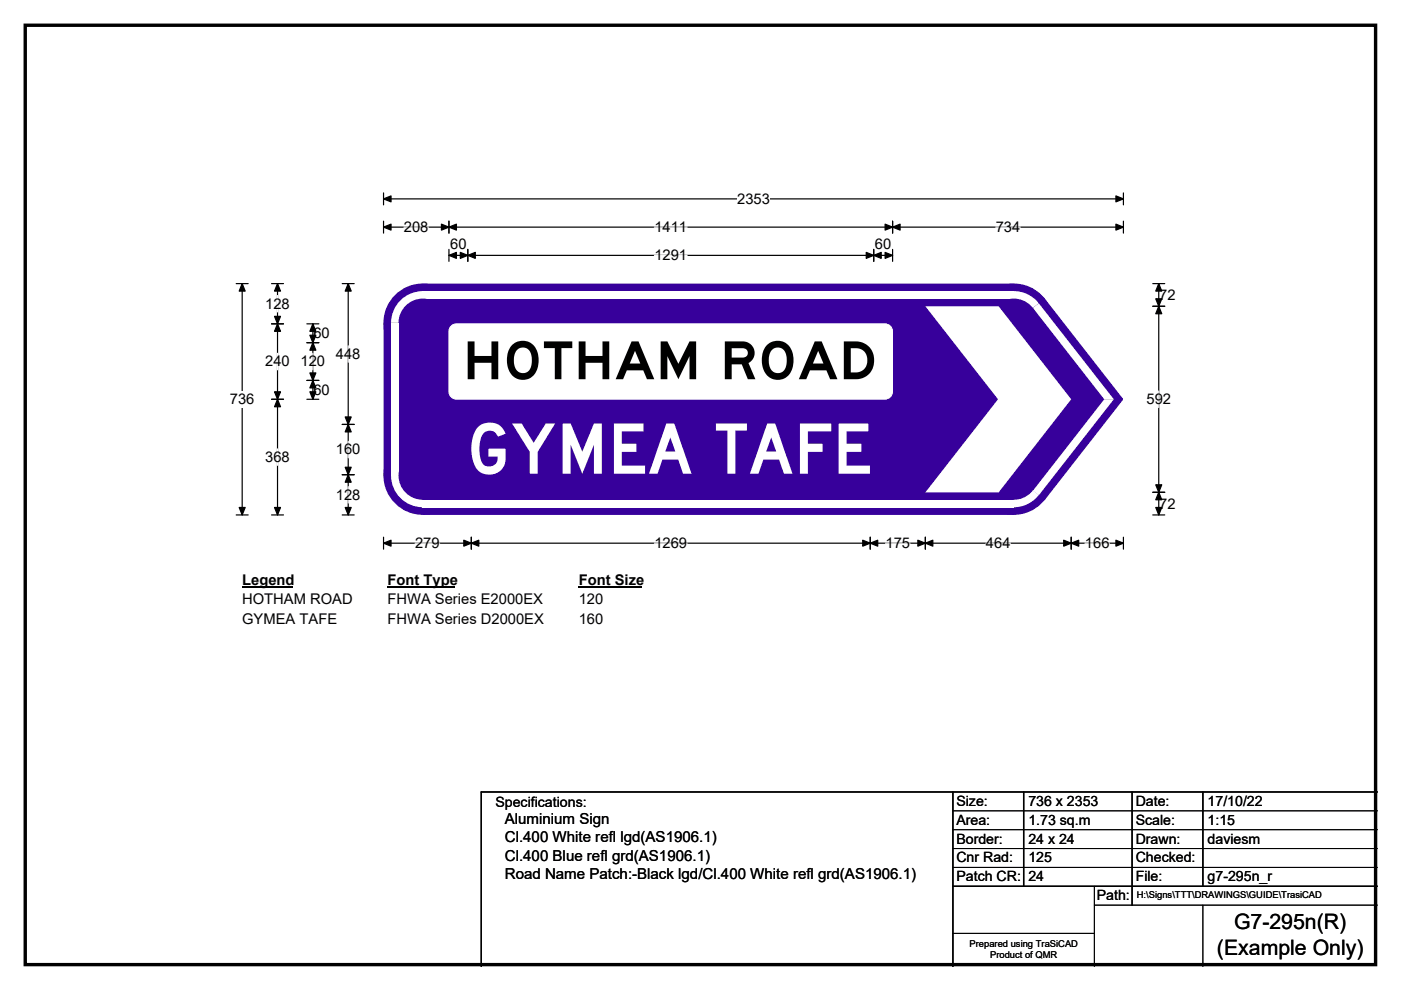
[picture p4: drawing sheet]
<svg xmlns="http://www.w3.org/2000/svg" width="297mm" height="210mm" viewBox="0 0 297 210" stroke-linecap="round" stroke-linejoin="round" font-family="sans-serif">
<path d="M5.4 5.4h286.3v199.2h-286.3z" fill="none" stroke="#000" stroke-width=".72"/>
<path d="M81.3 42.2h156.9M81.3 40.9v2.6M238.2 40.9v2.6" fill="none" stroke="#000" stroke-width=".25"/>
<path d="M81.3 42.2l1.6-.6v1.2zM236.6 41.6l1.6 .6-1.6 .6z" fill="#000" stroke="#000" stroke-width=".25"/>
<path d="M156.3 40.4h6.9v3.5h-6.9z" fill="#fff"/>
<g fill="none" stroke="#000" stroke-width=".25">
<path d="M81.3 48.2h156.9M81.3 46.9v2.5M95.2 46.9v2.5M95.2 52.9v2.5M95.2 54.2h94M99.2 52.9v2.5M185.2 52.9v2.5M189.2 52.9v2.5M189.2 46.9v2.5M238.2 46.9v2.5M50.1 60.2h2.5M51.3 60.2v49"/>
<path d="M50.1 109.2h2.5M81.3 113.9v2.6M81.3 115.2h156.9M99.9 113.9v2.6M184.5 113.9v2.6M196.2 113.9v2.6M227.1 113.9v2.6M238.2 113.9v2.6"/>
</g>
<g fill="#000" stroke="#000" stroke-width=".25">
<path d="M81.3 48.2l1.6-.7v1.3zM95.2 48.2l1.6-.7v1.3zM93.6 47.5l1.6 .7-1.6 .6zM95.2 54.2l1.6-.7v1.3zM99.2 54.2l1.6-.7v1.3zM97.6 53.5l1.6 .7-1.6 .6zM183.7 53.5l1.5 .7-1.5 .6zM185.2 54.2l1.6-.7v1.3zM187.7 47.5l1.5 .7-1.5 .6zM189.2 48.2l1.6-.7v1.3zM187.7 53.5l1.5 .7-1.5 .6zM236.6 47.5l1.6 .7-1.6 .6z"/>
<path d="M51.3 60.2l.7 1.5h-1.3zM50.7 107.6h1.3l-.7 1.6zM81.3 115.2l1.6-.6v1.2zM99.9 115.2l1.6-.6v1.2zM98.3 114.6l1.6 .6-1.6 .6zM182.9 114.6l1.6 .6-1.6 .6zM184.5 115.2l1.6-.6v1.2zM194.6 114.6l1.6 .6-1.6 .6zM196.2 115.2l1.6-.6v1.2zM225.5 114.6l1.6 .6-1.6 .6zM227.1 115.2l1.6-.6v1.2zM236.6 114.6l1.6 .6-1.6 .6z"/>
</g>
<path d="M85.6 48.2h5.2M138.7 48.2h7M138.7 54.2h7M211.1 48.2h5.2M88 115.2h5.2M138.7 115.2h7M187.7 115.2h5.3M209 115.2h5.2M230 115.2h5.2" fill="none" stroke="#fff" stroke-width=".25"/>
<path d="M48.7 83h5.3v3.4h-5.3z" fill="#fff"/>
<g fill="none" stroke="#000" stroke-width=".25">
<path d="M57.6 68.7h2.5M57.6 60.2h2.5M58.8 60.2v49M65.1 68.7h2.5M65.1 72.7h2.5M66.3 68.7v16M72.6 60.2h2.5M73.8 60.2v49M244.4 60.2h2.5M244.4 65h2.5M245.7 60.2v49M57.6 84.7h2.5"/>
<path d="M65.1 84.7h2.5M65.1 80.7h2.5M72.6 90h2.5M57.6 109.2h2.5M72.6 109.2h2.5M72.6 100.7h2.5M244.4 109.2h2.5M244.4 104.4h2.5"/>
</g>
<g fill="#000" stroke="#000" stroke-width=".25">
<path d="M58.8 68.7l.7 1.6h-1.3zM58.8 60.2l.7 1.5h-1.3zM58.2 67.1h1.3l-.7 1.6zM66.3 72.7l.7 1.6h-1.3zM66.3 68.7l.7 1.6h-1.3zM65.7 71.1h1.3l-.7 1.6zM73.8 60.2l.7 1.5h-1.3zM245.7 65l.6 1.5h-1.3zM245.7 60.2l.6 1.5h-1.3zM245 63.4h1.3l-.6 1.6zM58.2 83.1h1.3l-.7 1.6zM58.8 84.7l.7 1.6h-1.3z"/>
<path d="M65.7 79.1h1.3l-.7 1.6zM66.3 80.7l.7 1.6h-1.3zM65.7 83.1h1.3l-.7 1.6zM73.8 90l.7 1.6h-1.3zM73.2 88.4h1.3l-.7 1.6zM58.2 107.6h1.3l-.7 1.6zM73.2 99.1h1.3l-.7 1.6zM73.8 100.7l.7 1.6h-1.3zM73.2 107.6h1.3l-.7 1.6zM245 102.8h1.3l-.6 1.6zM245.7 104.4l.6 1.6h-1.3zM245 107.6h1.3l-.6 1.6z"/>
</g>
<path d="M58.8 62.7v3.5M58.8 74.9v3.5M66.3 74.9v3.5M73.8 73.3v3.5M58.8 95.2v3.5M73.8 93.6v3.5M245.7 82.9v3.5M73.8 103.2v3.5" fill="none" stroke="#fff" stroke-width=".25"/>
<path d="M51.3 121.2h10.8v3.5h-10.8z" fill="#fff"/>
<path d="M51.3 124.5h10.8" fill="none" stroke="#000" stroke-width=".32"/>
<path d="M82.1 121.2h14.5v3.5h-14.5z" fill="#fff"/>
<path d="M82.1 124.5h14.5" fill="none" stroke="#000" stroke-width=".32"/>
<path d="M122.7 121.2h13.5v3.5h-13.5z" fill="#fff"/>
<path d="M122.7 124.5h13.5" fill="none" stroke="#000" stroke-width=".32"/>
<g fill="#fff">
<path d="M51.3 125.4h23.4v3.5h-23.4z"/>
<path d="M82.1 125.4h32.9v3.5h-32.9z"/>
<path d="M122.7 125.4h5.2v3.5h-5.2z"/>
<path d="M51.3 129.6h20v3.5h-20z"/>
<path d="M82.1 129.6h33.1v3.5h-33.1z"/>
<path d="M122.7 129.6h5.2v3.5h-5.2z"/>
</g>
<g fill="#37009b">
<path d="M81.3 68.5l8.4-8.3h125.3l6.5 3.2 16.5 21.1v.4l-16.5 21.1-6.5 3.2h-125.3l-8.4-8.3z" fill-rule="evenodd"/>
<circle cx="89.6" cy="68.5" r="8.3"/>
<circle cx="89.6" cy="100.9" r="8.3"/>
<circle cx="215" cy="100.9" r="8.3"/>
<circle cx="237.7" cy="84.7" r=".34"/>
<circle cx="215" cy="68.5" r="8.3"/>
</g>
<g fill="#fff">
<path d="M89.7 61.8h125.3v1.6h-125.3z" fill-rule="evenodd"/>
<path d="M85.2 63.4a6.7 6.7 0 0 1 4.4-1.7v6.8h-6.7a6.7 6.7 0 0 1 2.3-5.1z" fill-rule="evenodd"/>
</g>
<circle cx="89.6" cy="68.5" r="5.1" fill="#37009b"/>
<g fill="#fff">
<path d="M82.9 68.5h1.6v32.4h-1.6z" fill-rule="evenodd"/>
<path d="M82.9 100.8l6.7 .1v6.7a6.7 6.7 0 0 1-6.7-6.8z" fill-rule="evenodd"/>
</g>
<circle cx="89.6" cy="100.9" r="5.1" fill="#37009b"/>
<g fill="#fff">
<path d="M89.7 106h125.3v1.6h-125.3z" fill-rule="evenodd"/>
<path d="M214.9 100.9l5.3 4.1a6.7 6.7 0 0 1-5.3 2.6z" fill-rule="evenodd"/>
</g>
<circle cx="214.9" cy="100.9" r="5.1" fill="#37009b"/>
<g fill="#fff">
<path d="M234.1 84.7h2.1l-15.9 20.3-1.3-.9z"/>
<path d="M219 65.3l1.3-1 15.9 20.4h-2.1z"/>
<path d="M214.9 61.7a6.7 6.7 0 0 1 5.3 2.6l-5.3 4.2z" fill-rule="evenodd"/>
</g>
<circle cx="214.9" cy="68.5" r="5.1" fill="#37009b"/>
<path d="M196.2 65h15.5l15.4 19.7-15.4 19.7h-15.5l15.4-19.7z" fill-rule="evenodd" fill="#fff"/>
<path d="M95.8 69l1-.3h90.8a1.59 1.59 0 0 1 1.6 1.6v12.8a1.61 1.61 0 0 1-1.6 1.6h-90.8a1.59 1.59 0 0 1-1.6-1.6v-12.8l.1-.5z" fill-rule="evenodd" fill="#fff" stroke="#fff" stroke-width=".21"/>
<path d="M202 168v37M217 168v20M240 168v24M255 168v20M292 168h-190v37M202 188h90" fill="none" stroke="#000" stroke-width=".3"/>
<path d="M202 172h90M202 176h90M202 180h90M202 184h90M202 198h30M232 192h60M232 188v17M255 192v13" fill="none" stroke="#000" stroke-width=".21"/>
<text font-size="14.8" fill="#fff" x="98.9" y="100.5">GYMEA TAFE</text>
<text font-size="11.1" x="98.1" y="80.4">HOTHAM ROAD</text>
<g font-size="4.5">
<text x="261.6" y="197.1">G7-295n(R)</text>
<text x="258" y="202.5">(Example Only)</text>
</g>
<g font-size="3.2">
<text x="107" y="178.7">Cl.400 White refl lgd(AS1906.1)</text>
<text x="107" y="174.9">Aluminium Sign</text>
<text x="107" y="182.5">Cl.400 Blue refl grd(AS1906.1)</text>
<text x="107" y="186.4">Road Name Patch:-Black lgd/Cl.400 White refl grd(AS1906.1)</text>
</g>
<g font-size="3.1">
<text x="156.3" y="43.2">2353</text>
<text x="85.6" y="49.2">208</text>
<text x="95.5" y="52.8">60</text>
<text x="138.7" y="49.2">1411</text>
<text x="185.5" y="52.8">60</text>
<text x="211.1" y="49.2">734</text>
<text x="138.7" y="55.2">1291</text>
<text x="56.2" y="65.5">128</text>
<text x="245.8" y="63.6">72</text>
<text x="66.4" y="71.7">60</text>
<text x="56.2" y="77.7">240</text>
<text x="63.7" y="77.7">120</text>
<text x="71.2" y="76.1">448</text>
<text x="66.4" y="83.7">60</text>
<text x="48.7" y="85.7">736</text>
<text x="243.1" y="85.7">592</text>
<text x="56.2" y="98">368</text>
<text x="71.2" y="96.4">160</text>
<text x="71.2" y="106">128</text>
<text x="245.8" y="107.9">72</text>
<text x="88" y="116.3">279</text>
<text x="138.7" y="116.3">1269</text>
<text x="187.7" y="116.3">175</text>
<text x="209" y="116.3">464</text>
<text x="230" y="116.3">166</text>
<text x="51.3" y="124">Legend</text>
<text x="82.1" y="124">Font Type</text>
<text x="122.7" y="124">Font Size</text>
<text x="51.3" y="128.2">HOTHAM ROAD</text>
<text x="82.1" y="128.2">FHWA Series E2000EX</text>
<text x="122.7" y="128.2">120</text>
<text x="51.3" y="132.4">GYMEA TAFE</text>
<text x="82.1" y="132.4">FHWA Series D2000EX</text>
<text x="122.7" y="132.4">160</text>
</g>
<g font-size="3">
<text x="105" y="171.2">Specifications:</text>
<text x="202.8" y="170.9">Size:</text>
<text x="218" y="170.9">736 x 2353</text>
<text x="240.8" y="170.9">Date:</text>
<text x="256" y="170.9">17/10/22</text>
<text x="202.8" y="174.9">Area:</text>
<text x="202.8" y="178.9">Border:</text>
<text x="218" y="174.9">1.73 sq.m</text>
<text x="218" y="178.9">24 x 24</text>
<text x="240.8" y="174.9">Scale:</text>
<text x="240.8" y="178.9">Drawn:</text>
<text x="256" y="174.9">1:15</text>
<text x="256" y="178.9">daviesm</text>
<text x="202.8" y="182.9">Cnr Rad:</text>
<text x="218" y="182.9">125</text>
<text x="240.8" y="182.9">Checked:</text>
<text x="202.8" y="186.9">Patch CR:</text>
<text x="218" y="186.9">24</text>
<text x="232.5" y="190.9">Path:</text>
<text x="240.8" y="186.9">File:</text>
<text x="256" y="186.9">g7-295n_r</text>
</g>
<g font-size="2">
<text x="241" y="190.5">H:\Signs\TTT\DRAWINGS\GUIDE\TrasiCAD</text>
<text x="205.6" y="200.8">Prepared using TraSiCAD</text>
<text x="209.9" y="203.2">Product of QMR</text>
</g>
</svg>
